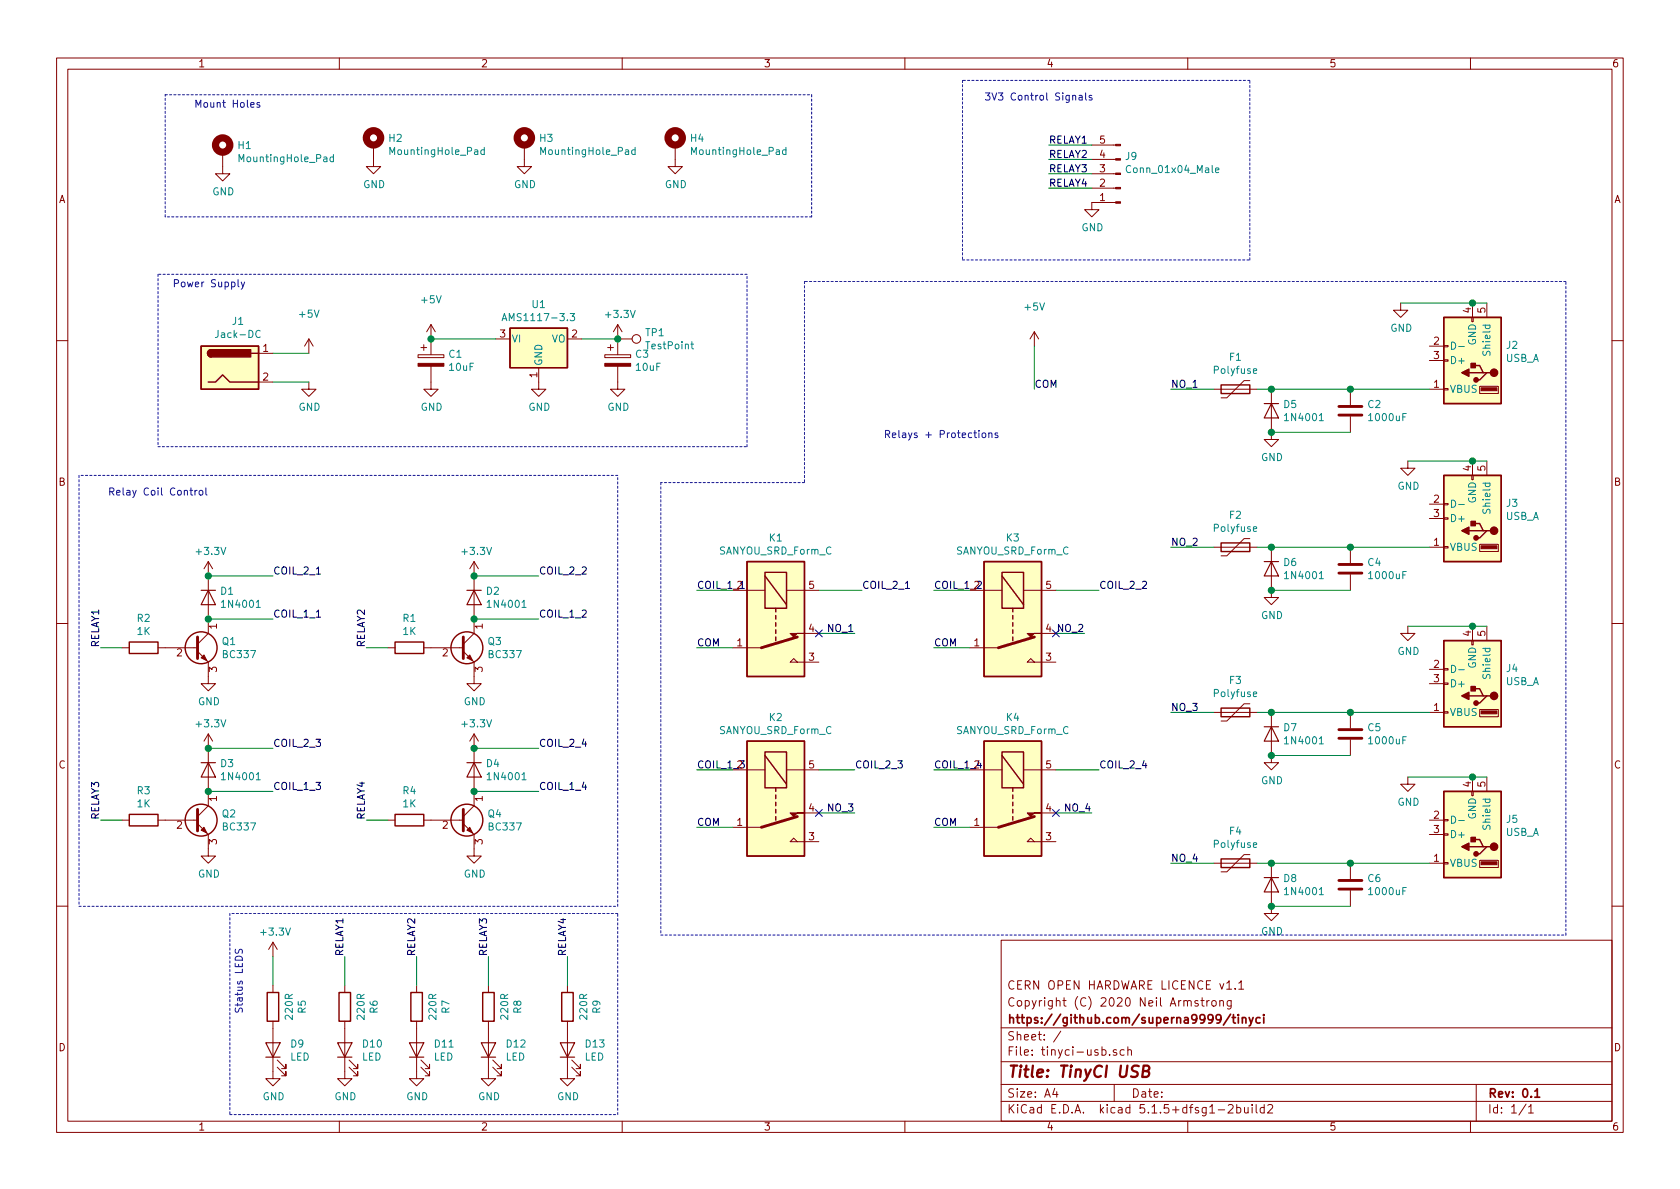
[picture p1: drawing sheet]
EESchema Schematic File Version 4
EELAYER 30 0
EELAYER END
$Descr A4 11693 8268
encoding utf-8
Sheet 1 1
Title "TinyCI USB"
Date ""
Rev "0.1"
Comp "https://github.com/superna9999/tinyci"
Comment1 "Copyright (C) 2020 Neil Armstrong"
Comment2 "CERN OPEN HARDWARE LICENCE v1.1"
Comment3 ""
Comment4 ""
$EndDescr
$Comp
L Connector:Jack-DC J1
U 1 1
P 1600 2550
F 0 "J1" H 1657 2875 50  0000 C CNN
F 1 "Jack-DC" H 1657 2784 50  0000 C CNN
F 2 "Connector_BarrelJack:BarrelJack_Horizontal" H 1650 2510 50  0001 C CNN
F 3 "~" H 1650 2510 50  0001 C CNN
	1    1600 2550
	1    0    0    -1  
$EndComp
$Comp
L power:GND #PWR04
U 1 1
P 2150 2650
F 0 "#PWR04" H 2150 2400 50  0001 C CNN
F 1 "GND" H 2155 2477 50  0000 C CNN
F 2 "" H 2150 2650 50  0001 C CNN
F 3 "" H 2150 2650 50  0001 C CNN
	1    2150 2650
	1    0    0    -1  
$EndComp
Wire Wire Line
	1900 2450 2150 2450
Wire Wire Line
	1900 2650 2150 2650
$Comp
L power:GND #PWR019
U 1 1
P 3300 4700
F 0 "#PWR019" H 3300 4450 50  0001 C CNN
F 1 "GND" H 3305 4527 50  0000 C CNN
F 2 "" H 3300 4700 50  0001 C CNN
F 3 "" H 3300 4700 50  0001 C CNN
	1    3300 4700
	1    0    0    -1  
$EndComp
$Comp
L Device:R R1
U 1 1
P 2850 4500
F 0 "R1" V 2643 4500 50  0000 C CNN
F 1 "1K" V 2734 4500 50  0000 C CNN
F 2 "Resistor_SMD:R_1206_3216Metric" V 2780 4500 50  0001 C CNN
F 3 "~" H 2850 4500 50  0001 C CNN
	1    2850 4500
	0    1    1    0   
$EndComp
$Comp
L power:+3.3V #PWR018
U 1 1
P 3300 4000
F 0 "#PWR018" H 3300 3850 50  0001 C CNN
F 1 "+3.3V" H 3315 4173 50  0000 C CNN
F 2 "" H 3300 4000 50  0001 C CNN
F 3 "" H 3300 4000 50  0001 C CNN
	1    3300 4000
	1    0    0    -1  
$EndComp
$Comp
L Diode:1N4001 D2
U 1 1
P 3300 4150
F 0 "D2" V 3254 4229 50  0000 L CNN
F 1 "1N4001" V 3345 4229 50  0000 L CNN
F 2 "Diode_THT:D_DO-41_SOD81_P10.16mm_Horizontal" H 3300 3975 50  0001 C CNN
F 3 "http://www.vishay.com/docs/88503/1n4001.pdf" H 3300 4150 50  0001 C CNN
	1    3300 4150
	0    1    1    0   
$EndComp
Wire Wire Line
	2700 4500 2550 4500
$Comp
L power:+5V #PWR02
U 1 1
P 2150 2450
F 0 "#PWR02" H 2150 2350 50  0001 C CNN
F 1 "+5V" H 2150 2725 50  0000 C CNN
F 2 "" H 2150 2450 50  0001 C CNN
F 3 "" H 2150 2450 50  0001 C CNN
	1    2150 2450
	1    0    0    -1  
$EndComp
Wire Wire Line
	5100 4500 4850 4500
Wire Wire Line
	5100 4100 4850 4100
Wire Wire Line
	5700 4100 6000 4100
Wire Wire Line
	7350 4100 7650 4100
Wire Wire Line
	7350 5350 7650 5350
Wire Wire Line
	7350 5650 7600 5650
Wire Wire Line
	6750 5350 6500 5350
Wire Wire Line
	5100 5750 4850 5750
Wire Wire Line
	5700 5650 5950 5650
Wire Wire Line
	5100 5350 4850 5350
Wire Wire Line
	6750 5750 6500 5750
Wire Wire Line
	6750 4100 6500 4100
Wire Wire Line
	6750 4500 6500 4500
Text Label 4850 4500 0    50   ~ 0
COM
Text Label 4850 5750 0    50   ~ 0
COM
Text Label 6500 5750 0    50   ~ 0
COM
Text Label 6500 4500 0    50   ~ 0
COM
Text Label 7550 4400 2    50   ~ 0
NO_2
Text Label 5950 5650 2    50   ~ 0
NO_3
Text Label 7600 5650 2    50   ~ 0
NO_4
Text Label 3750 4000 0    50   ~ 0
COIL_2_2
Text Label 3750 4300 0    50   ~ 0
COIL_1_2
$Comp
L power:GND #PWR05
U 1 1
P 1450 4700
F 0 "#PWR05" H 1450 4450 50  0001 C CNN
F 1 "GND" H 1455 4527 50  0000 C CNN
F 2 "" H 1450 4700 50  0001 C CNN
F 3 "" H 1450 4700 50  0001 C CNN
	1    1450 4700
	1    0    0    -1  
$EndComp
$Comp
L Device:R R2
U 1 1
P 1000 4500
F 0 "R2" V 793 4500 50  0000 C CNN
F 1 "1K" V 884 4500 50  0000 C CNN
F 2 "Resistor_SMD:R_1206_3216Metric" V 930 4500 50  0001 C CNN
F 3 "~" H 1000 4500 50  0001 C CNN
	1    1000 4500
	0    1    1    0   
$EndComp
$Comp
L power:+3.3V #PWR03
U 1 1
P 1450 4000
F 0 "#PWR03" H 1450 3850 50  0001 C CNN
F 1 "+3.3V" H 1465 4173 50  0000 C CNN
F 2 "" H 1450 4000 50  0001 C CNN
F 3 "" H 1450 4000 50  0001 C CNN
	1    1450 4000
	1    0    0    -1  
$EndComp
$Comp
L Diode:1N4001 D1
U 1 1
P 1450 4150
F 0 "D1" V 1404 4229 50  0000 L CNN
F 1 "1N4001" V 1495 4229 50  0000 L CNN
F 2 "Diode_THT:D_DO-41_SOD81_P10.16mm_Horizontal" H 1450 3975 50  0001 C CNN
F 3 "http://www.vishay.com/docs/88503/1n4001.pdf" H 1450 4150 50  0001 C CNN
	1    1450 4150
	0    1    1    0   
$EndComp
Wire Wire Line
	850  4500 700  4500
Wire Wire Line
	1450 4300 1900 4300
Text Label 1900 4000 0    50   ~ 0
COIL_2_1
Text Label 1900 4300 0    50   ~ 0
COIL_1_1
$Comp
L power:GND #PWR09
U 1 1
P 1450 5900
F 0 "#PWR09" H 1450 5650 50  0001 C CNN
F 1 "GND" H 1455 5727 50  0000 C CNN
F 2 "" H 1450 5900 50  0001 C CNN
F 3 "" H 1450 5900 50  0001 C CNN
	1    1450 5900
	1    0    0    -1  
$EndComp
$Comp
L Device:R R3
U 1 1
P 1000 5700
F 0 "R3" V 793 5700 50  0000 C CNN
F 1 "1K" V 884 5700 50  0000 C CNN
F 2 "Resistor_SMD:R_1206_3216Metric" V 930 5700 50  0001 C CNN
F 3 "~" H 1000 5700 50  0001 C CNN
	1    1000 5700
	0    1    1    0   
$EndComp
$Comp
L power:+3.3V #PWR06
U 1 1
P 1450 5200
F 0 "#PWR06" H 1450 5050 50  0001 C CNN
F 1 "+3.3V" H 1465 5373 50  0000 C CNN
F 2 "" H 1450 5200 50  0001 C CNN
F 3 "" H 1450 5200 50  0001 C CNN
	1    1450 5200
	1    0    0    -1  
$EndComp
$Comp
L Diode:1N4001 D3
U 1 1
P 1450 5350
F 0 "D3" V 1404 5429 50  0000 L CNN
F 1 "1N4001" V 1495 5429 50  0000 L CNN
F 2 "Diode_THT:D_DO-41_SOD81_P10.16mm_Horizontal" H 1450 5175 50  0001 C CNN
F 3 "http://www.vishay.com/docs/88503/1n4001.pdf" H 1450 5350 50  0001 C CNN
	1    1450 5350
	0    1    1    0   
$EndComp
Wire Wire Line
	850  5700 700  5700
Wire Wire Line
	1450 5500 1900 5500
Text Label 1900 5200 0    50   ~ 0
COIL_2_3
Text Label 1900 5500 0    50   ~ 0
COIL_1_3
$Comp
L power:GND #PWR012
U 1 1
P 3300 5900
F 0 "#PWR012" H 3300 5650 50  0001 C CNN
F 1 "GND" H 3305 5727 50  0000 C CNN
F 2 "" H 3300 5900 50  0001 C CNN
F 3 "" H 3300 5900 50  0001 C CNN
	1    3300 5900
	1    0    0    -1  
$EndComp
$Comp
L Device:R R4
U 1 1
P 2850 5700
F 0 "R4" V 2643 5700 50  0000 C CNN
F 1 "1K" V 2734 5700 50  0000 C CNN
F 2 "Resistor_SMD:R_1206_3216Metric" V 2780 5700 50  0001 C CNN
F 3 "~" H 2850 5700 50  0001 C CNN
	1    2850 5700
	0    1    1    0   
$EndComp
$Comp
L power:+3.3V #PWR010
U 1 1
P 3300 5200
F 0 "#PWR010" H 3300 5050 50  0001 C CNN
F 1 "+3.3V" H 3315 5373 50  0000 C CNN
F 2 "" H 3300 5200 50  0001 C CNN
F 3 "" H 3300 5200 50  0001 C CNN
	1    3300 5200
	1    0    0    -1  
$EndComp
$Comp
L Diode:1N4001 D4
U 1 1
P 3300 5350
F 0 "D4" V 3254 5429 50  0000 L CNN
F 1 "1N4001" V 3345 5429 50  0000 L CNN
F 2 "Diode_THT:D_DO-41_SOD81_P10.16mm_Horizontal" H 3300 5175 50  0001 C CNN
F 3 "http://www.vishay.com/docs/88503/1n4001.pdf" H 3300 5350 50  0001 C CNN
	1    3300 5350
	0    1    1    0   
$EndComp
Wire Wire Line
	2700 5700 2550 5700
Wire Wire Line
	3300 5500 3750 5500
Text Label 3750 5200 0    50   ~ 0
COIL_2_4
Text Label 3750 5500 0    50   ~ 0
COIL_1_4
Text Label 6000 4100 0    50   ~ 0
COIL_2_1
Text Label 4850 4100 0    50   ~ 0
COIL_1_1
Text Label 7650 4100 0    50   ~ 0
COIL_2_2
Text Label 6500 4100 0    50   ~ 0
COIL_1_2
Text Label 5950 5350 0    50   ~ 0
COIL_2_3
Text Label 4850 5350 0    50   ~ 0
COIL_1_3
Text Label 7650 5350 0    50   ~ 0
COIL_2_4
Text Label 6500 5350 0    50   ~ 0
COIL_1_4
$Comp
L power:+5V #PWR013
U 1 1
P 7200 2400
F 0 "#PWR013" H 7200 2300 50  0001 C CNN
F 1 "+5V" H 7200 2675 50  0000 C CNN
F 2 "" H 7200 2400 50  0001 C CNN
F 3 "" H 7200 2400 50  0001 C CNN
	1    7200 2400
	1    0    0    -1  
$EndComp
Wire Wire Line
	7200 2400 7200 2700
Text Label 7200 2700 0    50   ~ 0
COM
Wire Wire Line
	9950 4950 9400 4950
Wire Wire Line
	9950 6000 9400 6000
Text Label 8150 2700 0    50   ~ 0
NO_1
Text Label 8150 3800 0    50   ~ 0
NO_2
Text Label 8150 4950 0    50   ~ 0
NO_3
Text Label 8150 6000 0    50   ~ 0
NO_4
$Comp
L Device:CP C3
U 1 1
P 4300 2500
F 0 "C3" H 4418 2546 50  0000 L CNN
F 1 "10uF" H 4418 2455 50  0000 L CNN
F 2 "Capacitor_Tantalum_SMD:CP_EIA-7343-31_Kemet-D" H 4338 2350 50  0001 C CNN
F 3 "~" H 4300 2500 50  0001 C CNN
	1    4300 2500
	1    0    0    -1  
$EndComp
$Comp
L power:GND #PWR023
U 1 1
P 3000 2650
F 0 "#PWR023" H 3000 2400 50  0001 C CNN
F 1 "GND" H 3005 2477 50  0000 C CNN
F 2 "" H 3000 2650 50  0001 C CNN
F 3 "" H 3000 2650 50  0001 C CNN
	1    3000 2650
	1    0    0    -1  
$EndComp
$Comp
L power:GND #PWR024
U 1 1
P 3750 2650
F 0 "#PWR024" H 3750 2400 50  0001 C CNN
F 1 "GND" H 3755 2477 50  0000 C CNN
F 2 "" H 3750 2650 50  0001 C CNN
F 3 "" H 3750 2650 50  0001 C CNN
	1    3750 2650
	1    0    0    -1  
$EndComp
$Comp
L power:GND #PWR025
U 1 1
P 4300 2650
F 0 "#PWR025" H 4300 2400 50  0001 C CNN
F 1 "GND" H 4305 2477 50  0000 C CNN
F 2 "" H 4300 2650 50  0001 C CNN
F 3 "" H 4300 2650 50  0001 C CNN
	1    4300 2650
	1    0    0    -1  
$EndComp
Wire Wire Line
	3450 2350 3000 2350
$Comp
L power:+5V #PWR022
U 1 1
P 3000 2350
F 0 "#PWR022" H 3000 2250 50  0001 C CNN
F 1 "+5V" H 3000 2625 50  0000 C CNN
F 2 "" H 3000 2350 50  0001 C CNN
F 3 "" H 3000 2350 50  0001 C CNN
	1    3000 2350
	1    0    0    -1  
$EndComp
$Comp
L power:+3.3V #PWR0101
U 1 1
P 4300 2350
F 0 "#PWR0101" H 4300 2200 50  0001 C CNN
F 1 "+3.3V" H 4315 2523 50  0000 C CNN
F 2 "" H 4300 2350 50  0001 C CNN
F 3 "" H 4300 2350 50  0001 C CNN
	1    4300 2350
	1    0    0    -1  
$EndComp
Wire Wire Line
	3750 4300 3300 4300
Wire Wire Line
	3300 4000 3750 4000
Connection ~ 3300 4000
Wire Wire Line
	1450 4000 1900 4000
Connection ~ 1450 4000
Wire Wire Line
	1450 5200 1900 5200
Connection ~ 1450 5200
Wire Wire Line
	3300 5200 3750 5200
Connection ~ 3300 5200
$Comp
L Regulator_Linear:AMS1117-3.3 U1
U 1 1
P 3750 2350
F 0 "U1" H 3750 2592 50  0000 C CNN
F 1 "AMS1117-3.3" H 3750 2501 50  0000 C CNN
F 2 "Package_TO_SOT_SMD:SOT-223-3_TabPin2" H 3750 2550 50  0001 C CNN
F 3 "http://www.advanced-monolithic.com/pdf/ds1117.pdf" H 3850 2100 50  0001 C CNN
	1    3750 2350
	1    0    0    -1  
$EndComp
Wire Wire Line
	4050 2350 4300 2350
Connection ~ 4300 2350
$Comp
L Device:CP C1
U 1 1
P 3000 2500
F 0 "C1" H 3118 2546 50  0000 L CNN
F 1 "10uF" H 3118 2455 50  0000 L CNN
F 2 "Capacitor_Tantalum_SMD:CP_EIA-7343-31_Kemet-D" H 3038 2350 50  0001 C CNN
F 3 "~" H 3000 2500 50  0001 C CNN
	1    3000 2500
	1    0    0    -1  
$EndComp
Connection ~ 3000 2350
$Comp
L Transistor_BJT:BC337 Q1
U 1 1
P 1350 4500
F 0 "Q1" H 1541 4546 50  0000 L CNN
F 1 "BC337" H 1541 4455 50  0000 L CNN
F 2 "Package_TO_SOT_THT:TO-92_Inline" H 1550 4425 50  0001 L CIN
F 3 "http://www.fairchildsemi.com/ds/BC/BC337.pdf" H 1350 4500 50  0001 L CNN
	1    1350 4500
	1    0    0    -1  
$EndComp
Connection ~ 1450 4300
$Comp
L Transistor_BJT:BC337 Q2
U 1 1
P 1350 5700
F 0 "Q2" H 1541 5746 50  0000 L CNN
F 1 "BC337" H 1541 5655 50  0000 L CNN
F 2 "Package_TO_SOT_THT:TO-92_Inline" H 1550 5625 50  0001 L CIN
F 3 "http://www.fairchildsemi.com/ds/BC/BC337.pdf" H 1350 5700 50  0001 L CNN
	1    1350 5700
	1    0    0    -1  
$EndComp
Connection ~ 1450 5500
$Comp
L Transistor_BJT:BC337 Q4
U 1 1
P 3200 5700
F 0 "Q4" H 3391 5746 50  0000 L CNN
F 1 "BC337" H 3391 5655 50  0000 L CNN
F 2 "Package_TO_SOT_THT:TO-92_Inline" H 3400 5625 50  0001 L CIN
F 3 "http://www.fairchildsemi.com/ds/BC/BC337.pdf" H 3200 5700 50  0001 L CNN
	1    3200 5700
	1    0    0    -1  
$EndComp
Connection ~ 3300 5500
$Comp
L Transistor_BJT:BC337 Q3
U 1 1
P 3200 4500
F 0 "Q3" H 3391 4546 50  0000 L CNN
F 1 "BC337" H 3391 4455 50  0000 L CNN
F 2 "Package_TO_SOT_THT:TO-92_Inline" H 3400 4425 50  0001 L CIN
F 3 "http://www.fairchildsemi.com/ds/BC/BC337.pdf" H 3200 4500 50  0001 L CNN
	1    3200 4500
	1    0    0    -1  
$EndComp
Connection ~ 3300 4300
$Comp
L Relay:SANYOU_SRD_Form_C K1
U 1 1
P 5400 4300
F 0 "K1" V 4833 4300 50  0000 C CNN
F 1 "SANYOU_SRD_Form_C" V 4924 4300 50  0000 C CNN
F 2 "Relay_THT:Relay_SPDT_SANYOU_SRD_Series_Form_C" H 5850 4250 50  0001 L CNN
F 3 "http://www.sanyourelay.ca/public/products/pdf/SRD.pdf" H 5400 4300 50  0001 C CNN
	1    5400 4300
	0    1    1    0   
$EndComp
$Comp
L Relay:SANYOU_SRD_Form_C K2
U 1 1
P 5400 5550
F 0 "K2" V 4833 5550 50  0000 C CNN
F 1 "SANYOU_SRD_Form_C" V 4924 5550 50  0000 C CNN
F 2 "Relay_THT:Relay_SPDT_SANYOU_SRD_Series_Form_C" H 5850 5500 50  0001 L CNN
F 3 "http://www.sanyourelay.ca/public/products/pdf/SRD.pdf" H 5400 5550 50  0001 C CNN
	1    5400 5550
	0    1    1    0   
$EndComp
$Comp
L Relay:SANYOU_SRD_Form_C K4
U 1 1
P 7050 5550
F 0 "K4" V 6483 5550 50  0000 C CNN
F 1 "SANYOU_SRD_Form_C" V 6574 5550 50  0000 C CNN
F 2 "Relay_THT:Relay_SPDT_SANYOU_SRD_Series_Form_C" H 7500 5500 50  0001 L CNN
F 3 "http://www.sanyourelay.ca/public/products/pdf/SRD.pdf" H 7050 5550 50  0001 C CNN
	1    7050 5550
	0    1    1    0   
$EndComp
$Comp
L Relay:SANYOU_SRD_Form_C K3
U 1 1
P 7050 4300
F 0 "K3" V 6483 4300 50  0000 C CNN
F 1 "SANYOU_SRD_Form_C" V 6574 4300 50  0000 C CNN
F 2 "Relay_THT:Relay_SPDT_SANYOU_SRD_Series_Form_C" H 7500 4250 50  0001 L CNN
F 3 "http://www.sanyourelay.ca/public/products/pdf/SRD.pdf" H 7050 4300 50  0001 C CNN
	1    7050 4300
	0    1    1    0   
$EndComp
Wire Wire Line
	5700 5350 5950 5350
Wire Wire Line
	7350 4400 7550 4400
NoConn ~ 7350 4400
NoConn ~ 7350 5650
NoConn ~ 5700 5650
NoConn ~ 5700 4400
$Comp
L Device:Polyfuse F4
U 1 1
P 8600 6000
F 0 "F4" V 8375 6000 50  0000 C CNN
F 1 "Polyfuse" V 8466 6000 50  0000 C CNN
F 2 "Fuse:Fuse_1206_3216Metric" H 8650 5800 50  0001 L CNN
F 3 "~" H 8600 6000 50  0001 C CNN
	1    8600 6000
	0    1    1    0   
$EndComp
$Comp
L Device:Polyfuse F3
U 1 1
P 8600 4950
F 0 "F3" V 8375 4950 50  0000 C CNN
F 1 "Polyfuse" V 8466 4950 50  0000 C CNN
F 2 "Fuse:Fuse_1206_3216Metric" H 8650 4750 50  0001 L CNN
F 3 "~" H 8600 4950 50  0001 C CNN
	1    8600 4950
	0    1    1    0   
$EndComp
$Comp
L Device:Polyfuse F2
U 1 1
P 8600 3800
F 0 "F2" V 8375 3800 50  0000 C CNN
F 1 "Polyfuse" V 8466 3800 50  0000 C CNN
F 2 "Fuse:Fuse_1206_3216Metric" H 8650 3600 50  0001 L CNN
F 3 "~" H 8600 3800 50  0001 C CNN
	1    8600 3800
	0    1    1    0   
$EndComp
$Comp
L Device:Polyfuse F1
U 1 1
P 8600 2700
F 0 "F1" V 8375 2700 50  0000 C CNN
F 1 "Polyfuse" V 8466 2700 50  0000 C CNN
F 2 "Fuse:Fuse_1206_3216Metric" H 8650 2500 50  0001 L CNN
F 3 "~" H 8600 2700 50  0001 C CNN
	1    8600 2700
	0    1    1    0   
$EndComp
Wire Wire Line
	8450 2700 8150 2700
Wire Wire Line
	8450 3800 8150 3800
Wire Wire Line
	8450 4950 8150 4950
Wire Wire Line
	8450 6000 8150 6000
Wire Wire Line
	9400 2700 9950 2700
Connection ~ 9400 2700
Wire Wire Line
	8850 2700 9400 2700
Wire Wire Line
	8850 2700 8750 2700
Connection ~ 8850 2700
Wire Wire Line
	9950 3800 9400 3800
Connection ~ 8850 3000
Wire Wire Line
	8850 3000 9400 3000
$Comp
L Device:C C2
U 1 1
P 9400 2850
F 0 "C2" H 9515 2896 50  0000 L CNN
F 1 "1000uF" H 9515 2805 50  0000 L CNN
F 2 "Capacitor_THT:CP_Radial_D10.0mm_P5.00mm" H 9438 2700 50  0001 C CNN
F 3 "~" H 9400 2850 50  0001 C CNN
	1    9400 2850
	1    0    0    -1  
$EndComp
$Comp
L Diode:1N4001 D5
U 1 1
P 8850 2850
F 0 "D5" V 8804 2929 50  0000 L CNN
F 1 "1N4001" V 8895 2929 50  0000 L CNN
F 2 "Diode_THT:D_DO-41_SOD81_P10.16mm_Horizontal" H 8850 2675 50  0001 C CNN
F 3 "http://www.vishay.com/docs/88503/1n4001.pdf" H 8850 2850 50  0001 C CNN
	1    8850 2850
	0    1    1    0   
$EndComp
$Comp
L power:GND #PWR014
U 1 1
P 8850 3000
F 0 "#PWR014" H 8850 2750 50  0001 C CNN
F 1 "GND" H 8855 2827 50  0000 C CNN
F 2 "" H 8850 3000 50  0001 C CNN
F 3 "" H 8850 3000 50  0001 C CNN
	1    8850 3000
	1    0    0    -1  
$EndComp
Connection ~ 8850 4100
Wire Wire Line
	8850 4100 9400 4100
$Comp
L Device:C C4
U 1 1
P 9400 3950
F 0 "C4" H 9515 3996 50  0000 L CNN
F 1 "1000uF" H 9515 3905 50  0000 L CNN
F 2 "Capacitor_THT:CP_Radial_D10.0mm_P5.00mm" H 9438 3800 50  0001 C CNN
F 3 "~" H 9400 3950 50  0001 C CNN
	1    9400 3950
	1    0    0    -1  
$EndComp
$Comp
L Diode:1N4001 D6
U 1 1
P 8850 3950
F 0 "D6" V 8804 4029 50  0000 L CNN
F 1 "1N4001" V 8895 4029 50  0000 L CNN
F 2 "Diode_THT:D_DO-41_SOD81_P10.16mm_Horizontal" H 8850 3775 50  0001 C CNN
F 3 "http://www.vishay.com/docs/88503/1n4001.pdf" H 8850 3950 50  0001 C CNN
	1    8850 3950
	0    1    1    0   
$EndComp
$Comp
L power:GND #PWR015
U 1 1
P 8850 4100
F 0 "#PWR015" H 8850 3850 50  0001 C CNN
F 1 "GND" H 8855 3927 50  0000 C CNN
F 2 "" H 8850 4100 50  0001 C CNN
F 3 "" H 8850 4100 50  0001 C CNN
	1    8850 4100
	1    0    0    -1  
$EndComp
Wire Wire Line
	8850 5250 9400 5250
$Comp
L Device:C C5
U 1 1
P 9400 5100
F 0 "C5" H 9515 5146 50  0000 L CNN
F 1 "1000uF" H 9515 5055 50  0000 L CNN
F 2 "Capacitor_THT:CP_Radial_D10.0mm_P5.00mm" H 9438 4950 50  0001 C CNN
F 3 "~" H 9400 5100 50  0001 C CNN
	1    9400 5100
	1    0    0    -1  
$EndComp
$Comp
L Diode:1N4001 D7
U 1 1
P 8850 5100
F 0 "D7" V 8804 5179 50  0000 L CNN
F 1 "1N4001" V 8895 5179 50  0000 L CNN
F 2 "Diode_THT:D_DO-41_SOD81_P10.16mm_Horizontal" H 8850 4925 50  0001 C CNN
F 3 "http://www.vishay.com/docs/88503/1n4001.pdf" H 8850 5100 50  0001 C CNN
	1    8850 5100
	0    1    1    0   
$EndComp
$Comp
L power:GND #PWR020
U 1 1
P 8850 5250
F 0 "#PWR020" H 8850 5000 50  0001 C CNN
F 1 "GND" H 8855 5077 50  0000 C CNN
F 2 "" H 8850 5250 50  0001 C CNN
F 3 "" H 8850 5250 50  0001 C CNN
	1    8850 5250
	1    0    0    -1  
$EndComp
Connection ~ 8850 6300
Wire Wire Line
	8850 6300 9400 6300
$Comp
L Device:C C6
U 1 1
P 9400 6150
F 0 "C6" H 9515 6196 50  0000 L CNN
F 1 "1000uF" H 9515 6105 50  0000 L CNN
F 2 "Capacitor_THT:CP_Radial_D10.0mm_P5.00mm" H 9438 6000 50  0001 C CNN
F 3 "~" H 9400 6150 50  0001 C CNN
	1    9400 6150
	1    0    0    -1  
$EndComp
$Comp
L Diode:1N4001 D8
U 1 1
P 8850 6150
F 0 "D8" V 8804 6229 50  0000 L CNN
F 1 "1N4001" V 8895 6229 50  0000 L CNN
F 2 "Diode_THT:D_DO-41_SOD81_P10.16mm_Horizontal" H 8850 5975 50  0001 C CNN
F 3 "http://www.vishay.com/docs/88503/1n4001.pdf" H 8850 6150 50  0001 C CNN
	1    8850 6150
	0    1    1    0   
$EndComp
$Comp
L power:GND #PWR021
U 1 1
P 8850 6300
F 0 "#PWR021" H 8850 6050 50  0001 C CNN
F 1 "GND" H 8855 6127 50  0000 C CNN
F 2 "" H 8850 6300 50  0001 C CNN
F 3 "" H 8850 6300 50  0001 C CNN
	1    8850 6300
	1    0    0    -1  
$EndComp
Connection ~ 8850 3800
Wire Wire Line
	8850 3800 8750 3800
Connection ~ 9400 3800
Wire Wire Line
	9400 3800 8850 3800
Connection ~ 8850 4950
Wire Wire Line
	8850 4950 8750 4950
Connection ~ 9400 4950
Wire Wire Line
	9400 4950 8850 4950
Connection ~ 8850 6000
Wire Wire Line
	8850 6000 8750 6000
Connection ~ 9400 6000
Wire Wire Line
	9400 6000 8850 6000
Text Label 5950 4400 2    50   ~ 0
NO_1
Wire Wire Line
	5700 4400 5950 4400
$Comp
L Connector:TestPoint TP1
U 1 1
P 4300 2350
F 0 "TP1" V 4254 2538 50  0000 L CNN
F 1 "TestPoint" V 4345 2538 50  0000 L CNN
F 2 "TestPoint:TestPoint_Pad_D2.0mm" H 4500 2350 50  0001 C CNN
F 3 "~" H 4500 2350 50  0001 C CNN
	1    4300 2350
	0    1    1    0   
$EndComp
$Comp
L Mechanical:MountingHole_Pad H1
U 1 1
P 1550 1050
F 0 "H1" H 1450 1099 50  0000 R CNN
F 1 "MountingHole_Pad" H 1450 1008 50  0000 R CNN
F 2 "MountingHole:MountingHole_2.5mm_Pad" H 1550 1050 50  0001 C CNN
F 3 "~" H 1550 1050 50  0001 C CNN
	1    1550 1050
	-1   0    0    -1  
$EndComp
$Comp
L Mechanical:MountingHole_Pad H2
U 1 1
P 2600 1000
F 0 "H2" H 2500 1049 50  0000 R CNN
F 1 "MountingHole_Pad" H 2500 958 50  0000 R CNN
F 2 "MountingHole:MountingHole_2.5mm_Pad" H 2600 1000 50  0001 C CNN
F 3 "~" H 2600 1000 50  0001 C CNN
	1    2600 1000
	-1   0    0    -1  
$EndComp
$Comp
L Mechanical:MountingHole_Pad H3
U 1 1
P 3650 1000
F 0 "H3" H 3550 1049 50  0000 R CNN
F 1 "MountingHole_Pad" H 3550 958 50  0000 R CNN
F 2 "MountingHole:MountingHole_2.5mm_Pad" H 3650 1000 50  0001 C CNN
F 3 "~" H 3650 1000 50  0001 C CNN
	1    3650 1000
	-1   0    0    -1  
$EndComp
$Comp
L Mechanical:MountingHole_Pad H4
U 1 1
P 4700 1000
F 0 "H4" H 4600 1049 50  0000 R CNN
F 1 "MountingHole_Pad" H 4600 958 50  0000 R CNN
F 2 "MountingHole:MountingHole_2.5mm_Pad" H 4700 1000 50  0001 C CNN
F 3 "~" H 4700 1000 50  0001 C CNN
	1    4700 1000
	-1   0    0    -1  
$EndComp
$Comp
L power:GND #PWR026
U 1 1
P 1550 1150
F 0 "#PWR026" H 1550 900 50  0001 C CNN
F 1 "GND" H 1555 977 50  0000 C CNN
F 2 "" H 1550 1150 50  0001 C CNN
F 3 "" H 1550 1150 50  0001 C CNN
	1    1550 1150
	1    0    0    -1  
$EndComp
$Comp
L power:GND #PWR027
U 1 1
P 2600 1100
F 0 "#PWR027" H 2600 850 50  0001 C CNN
F 1 "GND" H 2605 927 50  0000 C CNN
F 2 "" H 2600 1100 50  0001 C CNN
F 3 "" H 2600 1100 50  0001 C CNN
	1    2600 1100
	1    0    0    -1  
$EndComp
$Comp
L power:GND #PWR028
U 1 1
P 3650 1100
F 0 "#PWR028" H 3650 850 50  0001 C CNN
F 1 "GND" H 3655 927 50  0000 C CNN
F 2 "" H 3650 1100 50  0001 C CNN
F 3 "" H 3650 1100 50  0001 C CNN
	1    3650 1100
	1    0    0    -1  
$EndComp
$Comp
L power:GND #PWR029
U 1 1
P 4700 1100
F 0 "#PWR029" H 4700 850 50  0001 C CNN
F 1 "GND" H 4705 927 50  0000 C CNN
F 2 "" H 4700 1100 50  0001 C CNN
F 3 "" H 4700 1100 50  0001 C CNN
	1    4700 1100
	1    0    0    -1  
$EndComp
$Comp
L Connector:Conn_01x05_Male J9
U 1 1
P 7800 1200
F 0 "J9" H 7772 1082 50  0000 R CNN
F 1 "Conn_01x04_Male" H 7772 1173 50  0000 R CNN
F 2 "Connector_PinHeader_2.54mm:PinHeader_1x05_P2.54mm_Vertical" H 7800 1200 50  0001 C CNN
F 3 "~" H 7800 1200 50  0001 C CNN
	1    7800 1200
	-1   0    0    1   
$EndComp
Wire Wire Line
	7600 1000 7300 1000
Wire Wire Line
	7600 1100 7300 1100
Wire Wire Line
	7600 1200 7300 1200
Wire Wire Line
	7600 1300 7300 1300
Text Label 7300 1100 0    50   ~ 0
RELAY2
Text Label 7300 1200 0    50   ~ 0
RELAY3
Text Label 7300 1300 0    50   ~ 0
RELAY4
Text Label 7300 1000 0    50   ~ 0
RELAY1
$Comp
L power:GND #PWR0105
U 1 1
P 7600 1400
F 0 "#PWR0105" H 7600 1150 50  0001 C CNN
F 1 "GND" H 7605 1227 50  0000 C CNN
F 2 "" H 7600 1400 50  0001 C CNN
F 3 "" H 7600 1400 50  0001 C CNN
	1    7600 1400
	1    0    0    -1  
$EndComp
$Comp
L Device:LED D9
U 1 1
P 1900 7300
F 0 "D9" V 1939 7183 50  0000 R CNN
F 1 "LED" V 1848 7183 50  0000 R CNN
F 2 "LED_SMD:LED_1206_3216Metric" H 1900 7300 50  0001 C CNN
F 3 "~" H 1900 7300 50  0001 C CNN
	1    1900 7300
	0    -1   -1   0   
$EndComp
$Comp
L Device:R R5
U 1 1
P 1900 7000
F 0 "R5" V 1693 7000 50  0000 C CNN
F 1 "220R" V 1784 7000 50  0000 C CNN
F 2 "Resistor_SMD:R_1206_3216Metric" V 1830 7000 50  0001 C CNN
F 3 "~" H 1900 7000 50  0001 C CNN
	1    1900 7000
	-1   0    0    1   
$EndComp
$Comp
L power:GND #PWR031
U 1 1
P 1900 7450
F 0 "#PWR031" H 1900 7200 50  0001 C CNN
F 1 "GND" H 1905 7277 50  0000 C CNN
F 2 "" H 1900 7450 50  0001 C CNN
F 3 "" H 1900 7450 50  0001 C CNN
	1    1900 7450
	1    0    0    -1  
$EndComp
Wire Wire Line
	1900 6850 1900 6650
$Comp
L Device:LED D10
U 1 1
P 2400 7300
F 0 "D10" V 2439 7183 50  0000 R CNN
F 1 "LED" V 2348 7183 50  0000 R CNN
F 2 "LED_SMD:LED_1206_3216Metric" H 2400 7300 50  0001 C CNN
F 3 "~" H 2400 7300 50  0001 C CNN
	1    2400 7300
	0    -1   -1   0   
$EndComp
$Comp
L Device:R R6
U 1 1
P 2400 7000
F 0 "R6" V 2193 7000 50  0000 C CNN
F 1 "220R" V 2284 7000 50  0000 C CNN
F 2 "Resistor_SMD:R_1206_3216Metric" V 2330 7000 50  0001 C CNN
F 3 "~" H 2400 7000 50  0001 C CNN
	1    2400 7000
	-1   0    0    1   
$EndComp
$Comp
L power:GND #PWR032
U 1 1
P 2400 7450
F 0 "#PWR032" H 2400 7200 50  0001 C CNN
F 1 "GND" H 2405 7277 50  0000 C CNN
F 2 "" H 2400 7450 50  0001 C CNN
F 3 "" H 2400 7450 50  0001 C CNN
	1    2400 7450
	1    0    0    -1  
$EndComp
Wire Wire Line
	2400 6850 2400 6650
$Comp
L Device:LED D11
U 1 1
P 2900 7300
F 0 "D11" V 2939 7183 50  0000 R CNN
F 1 "LED" V 2848 7183 50  0000 R CNN
F 2 "LED_SMD:LED_1206_3216Metric" H 2900 7300 50  0001 C CNN
F 3 "~" H 2900 7300 50  0001 C CNN
	1    2900 7300
	0    -1   -1   0   
$EndComp
$Comp
L Device:R R7
U 1 1
P 2900 7000
F 0 "R7" V 2693 7000 50  0000 C CNN
F 1 "220R" V 2784 7000 50  0000 C CNN
F 2 "Resistor_SMD:R_1206_3216Metric" V 2830 7000 50  0001 C CNN
F 3 "~" H 2900 7000 50  0001 C CNN
	1    2900 7000
	-1   0    0    1   
$EndComp
$Comp
L power:GND #PWR033
U 1 1
P 2900 7450
F 0 "#PWR033" H 2900 7200 50  0001 C CNN
F 1 "GND" H 2905 7277 50  0000 C CNN
F 2 "" H 2900 7450 50  0001 C CNN
F 3 "" H 2900 7450 50  0001 C CNN
	1    2900 7450
	1    0    0    -1  
$EndComp
Wire Wire Line
	2900 6850 2900 6650
$Comp
L Device:LED D12
U 1 1
P 3400 7300
F 0 "D12" V 3439 7183 50  0000 R CNN
F 1 "LED" V 3348 7183 50  0000 R CNN
F 2 "LED_SMD:LED_1206_3216Metric" H 3400 7300 50  0001 C CNN
F 3 "~" H 3400 7300 50  0001 C CNN
	1    3400 7300
	0    -1   -1   0   
$EndComp
$Comp
L Device:R R8
U 1 1
P 3400 7000
F 0 "R8" V 3193 7000 50  0000 C CNN
F 1 "220R" V 3284 7000 50  0000 C CNN
F 2 "Resistor_SMD:R_1206_3216Metric" V 3330 7000 50  0001 C CNN
F 3 "~" H 3400 7000 50  0001 C CNN
	1    3400 7000
	-1   0    0    1   
$EndComp
$Comp
L power:GND #PWR034
U 1 1
P 3400 7450
F 0 "#PWR034" H 3400 7200 50  0001 C CNN
F 1 "GND" H 3405 7277 50  0000 C CNN
F 2 "" H 3400 7450 50  0001 C CNN
F 3 "" H 3400 7450 50  0001 C CNN
	1    3400 7450
	1    0    0    -1  
$EndComp
Wire Wire Line
	3400 6850 3400 6650
$Comp
L Device:LED D13
U 1 1
P 3950 7300
F 0 "D13" V 3989 7183 50  0000 R CNN
F 1 "LED" V 3898 7183 50  0000 R CNN
F 2 "LED_SMD:LED_1206_3216Metric" H 3950 7300 50  0001 C CNN
F 3 "~" H 3950 7300 50  0001 C CNN
	1    3950 7300
	0    -1   -1   0   
$EndComp
$Comp
L Device:R R9
U 1 1
P 3950 7000
F 0 "R9" V 3743 7000 50  0000 C CNN
F 1 "220R" V 3834 7000 50  0000 C CNN
F 2 "Resistor_SMD:R_1206_3216Metric" V 3880 7000 50  0001 C CNN
F 3 "~" H 3950 7000 50  0001 C CNN
	1    3950 7000
	-1   0    0    1   
$EndComp
$Comp
L power:GND #PWR035
U 1 1
P 3950 7450
F 0 "#PWR035" H 3950 7200 50  0001 C CNN
F 1 "GND" H 3955 7277 50  0000 C CNN
F 2 "" H 3950 7450 50  0001 C CNN
F 3 "" H 3950 7450 50  0001 C CNN
	1    3950 7450
	1    0    0    -1  
$EndComp
Wire Wire Line
	3950 6850 3950 6650
$Comp
L power:+3.3V #PWR030
U 1 1
P 1900 6650
F 0 "#PWR030" H 1900 6500 50  0001 C CNN
F 1 "+3.3V" H 1915 6823 50  0000 C CNN
F 2 "" H 1900 6650 50  0001 C CNN
F 3 "" H 1900 6650 50  0001 C CNN
	1    1900 6650
	1    0    0    -1  
$EndComp
Text Label 700  4500 1    50   ~ 0
RELAY1
Text Label 2550 4500 1    50   ~ 0
RELAY2
Text Label 700  5700 1    50   ~ 0
RELAY3
Text Label 2550 5700 1    50   ~ 0
RELAY4
Text Label 2400 6650 1    50   ~ 0
RELAY1
Text Label 2900 6650 1    50   ~ 0
RELAY2
Text Label 3400 6650 1    50   ~ 0
RELAY3
Text Label 3950 6650 1    50   ~ 0
RELAY4
$Comp
L Connector:USB_A J2
U 1 1
P 10250 2500
F 0 "J2" H 10020 2397 50  0000 R CNN
F 1 "USB_A" H 10020 2488 50  0000 R CNN
F 2 "Connector_USB:USB_A_Molex_105057_Vertical" H 10400 2450 50  0001 C CNN
F 3 " ~" H 10400 2450 50  0001 C CNN
	1    10250 2500
	-1   0    0    1   
$EndComp
$Comp
L Connector:USB_A J3
U 1 1
P 10250 3600
F 0 "J3" H 10020 3497 50  0000 R CNN
F 1 "USB_A" H 10020 3588 50  0000 R CNN
F 2 "Connector_USB:USB_A_Molex_105057_Vertical" H 10400 3550 50  0001 C CNN
F 3 " ~" H 10400 3550 50  0001 C CNN
	1    10250 3600
	-1   0    0    1   
$EndComp
$Comp
L Connector:USB_A J4
U 1 1
P 10250 4750
F 0 "J4" H 10020 4647 50  0000 R CNN
F 1 "USB_A" H 10020 4738 50  0000 R CNN
F 2 "Connector_USB:USB_A_Molex_105057_Vertical" H 10400 4700 50  0001 C CNN
F 3 " ~" H 10400 4700 50  0001 C CNN
	1    10250 4750
	-1   0    0    1   
$EndComp
$Comp
L Connector:USB_A J5
U 1 1
P 10250 5800
F 0 "J5" H 10020 5697 50  0000 R CNN
F 1 "USB_A" H 10020 5788 50  0000 R CNN
F 2 "Connector_USB:USB_A_Molex_105057_Vertical" H 10400 5750 50  0001 C CNN
F 3 " ~" H 10400 5750 50  0001 C CNN
	1    10250 5800
	-1   0    0    1   
$EndComp
Connection ~ 8850 5250
$Comp
L power:GND #PWR0102
U 1 1
P 9800 3200
F 0 "#PWR0102" H 9800 2950 50  0001 C CNN
F 1 "GND" H 9805 3027 50  0000 C CNN
F 2 "" H 9800 3200 50  0001 C CNN
F 3 "" H 9800 3200 50  0001 C CNN
	1    9800 3200
	1    0    0    -1  
$EndComp
$Comp
L power:GND #PWR0103
U 1 1
P 9750 2100
F 0 "#PWR0103" H 9750 1850 50  0001 C CNN
F 1 "GND" H 9755 1927 50  0000 C CNN
F 2 "" H 9750 2100 50  0001 C CNN
F 3 "" H 9750 2100 50  0001 C CNN
	1    9750 2100
	1    0    0    -1  
$EndComp
$Comp
L power:GND #PWR0104
U 1 1
P 9800 4350
F 0 "#PWR0104" H 9800 4100 50  0001 C CNN
F 1 "GND" H 9805 4177 50  0000 C CNN
F 2 "" H 9800 4350 50  0001 C CNN
F 3 "" H 9800 4350 50  0001 C CNN
	1    9800 4350
	1    0    0    -1  
$EndComp
$Comp
L power:GND #PWR0106
U 1 1
P 9800 5400
F 0 "#PWR0106" H 9800 5150 50  0001 C CNN
F 1 "GND" H 9805 5227 50  0000 C CNN
F 2 "" H 9800 5400 50  0001 C CNN
F 3 "" H 9800 5400 50  0001 C CNN
	1    9800 5400
	1    0    0    -1  
$EndComp
Wire Wire Line
	9750 2100 10250 2100
Wire Wire Line
	10250 2100 10350 2100
Connection ~ 10250 2100
Wire Wire Line
	9800 3200 10250 3200
Wire Wire Line
	10250 3200 10350 3200
Connection ~ 10250 3200
Wire Wire Line
	9800 4350 10250 4350
Wire Wire Line
	10250 4350 10350 4350
Connection ~ 10250 4350
Wire Wire Line
	9800 5400 10250 5400
Wire Wire Line
	10250 5400 10350 5400
Connection ~ 10250 5400
Wire Notes Line
	1150 650  5650 650 
Wire Notes Line
	5650 650  5650 1500
Wire Notes Line
	5650 1500 1150 1500
Wire Notes Line
	1150 1500 1150 650 
Wire Notes Line
	1100 1900 1100 3100
Wire Notes Line
	1100 3100 5200 3100
Wire Notes Line
	5200 3100 5200 1900
Wire Notes Line
	5200 1900 1100 1900
Wire Notes Line
	6700 550  6700 1800
Wire Notes Line
	6700 1800 8700 1800
Wire Notes Line
	8700 1800 8700 550 
Wire Notes Line
	8700 550  6700 550 
Wire Notes Line
	5600 3350 4600 3350
Wire Notes Line
	4600 3350 4600 6500
Wire Notes Line
	4600 6500 10900 6500
Wire Notes Line
	10900 6500 10900 1950
Wire Notes Line
	10900 1950 5600 1950
Wire Notes Line
	5600 1950 5600 3350
Wire Notes Line
	550  3300 550  6300
Wire Notes Line
	550  6300 4300 6300
Wire Notes Line
	4300 6300 4300 3300
Wire Notes Line
	4300 3300 550  3300
Wire Notes Line
	1600 6350 1600 7750
Wire Notes Line
	1600 7750 4300 7750
Wire Notes Line
	4300 7750 4300 6350
Wire Notes Line
	4300 6350 1600 6350
Text Notes 6150 3050 0    50   ~ 0
Relays + Protections
Text Notes 750  3450 0    50   ~ 0
Relay Coil Control
Text Notes 1200 2000 0    50   ~ 0
Power Supply
Text Notes 1350 750  0    50   ~ 0
Mount Holes
Text Notes 6850 700  0    50   ~ 0
3V3 Control Signals
Text Notes 1700 7050 1    50   ~ 0
Status LEDS
$EndSCHEMATC
